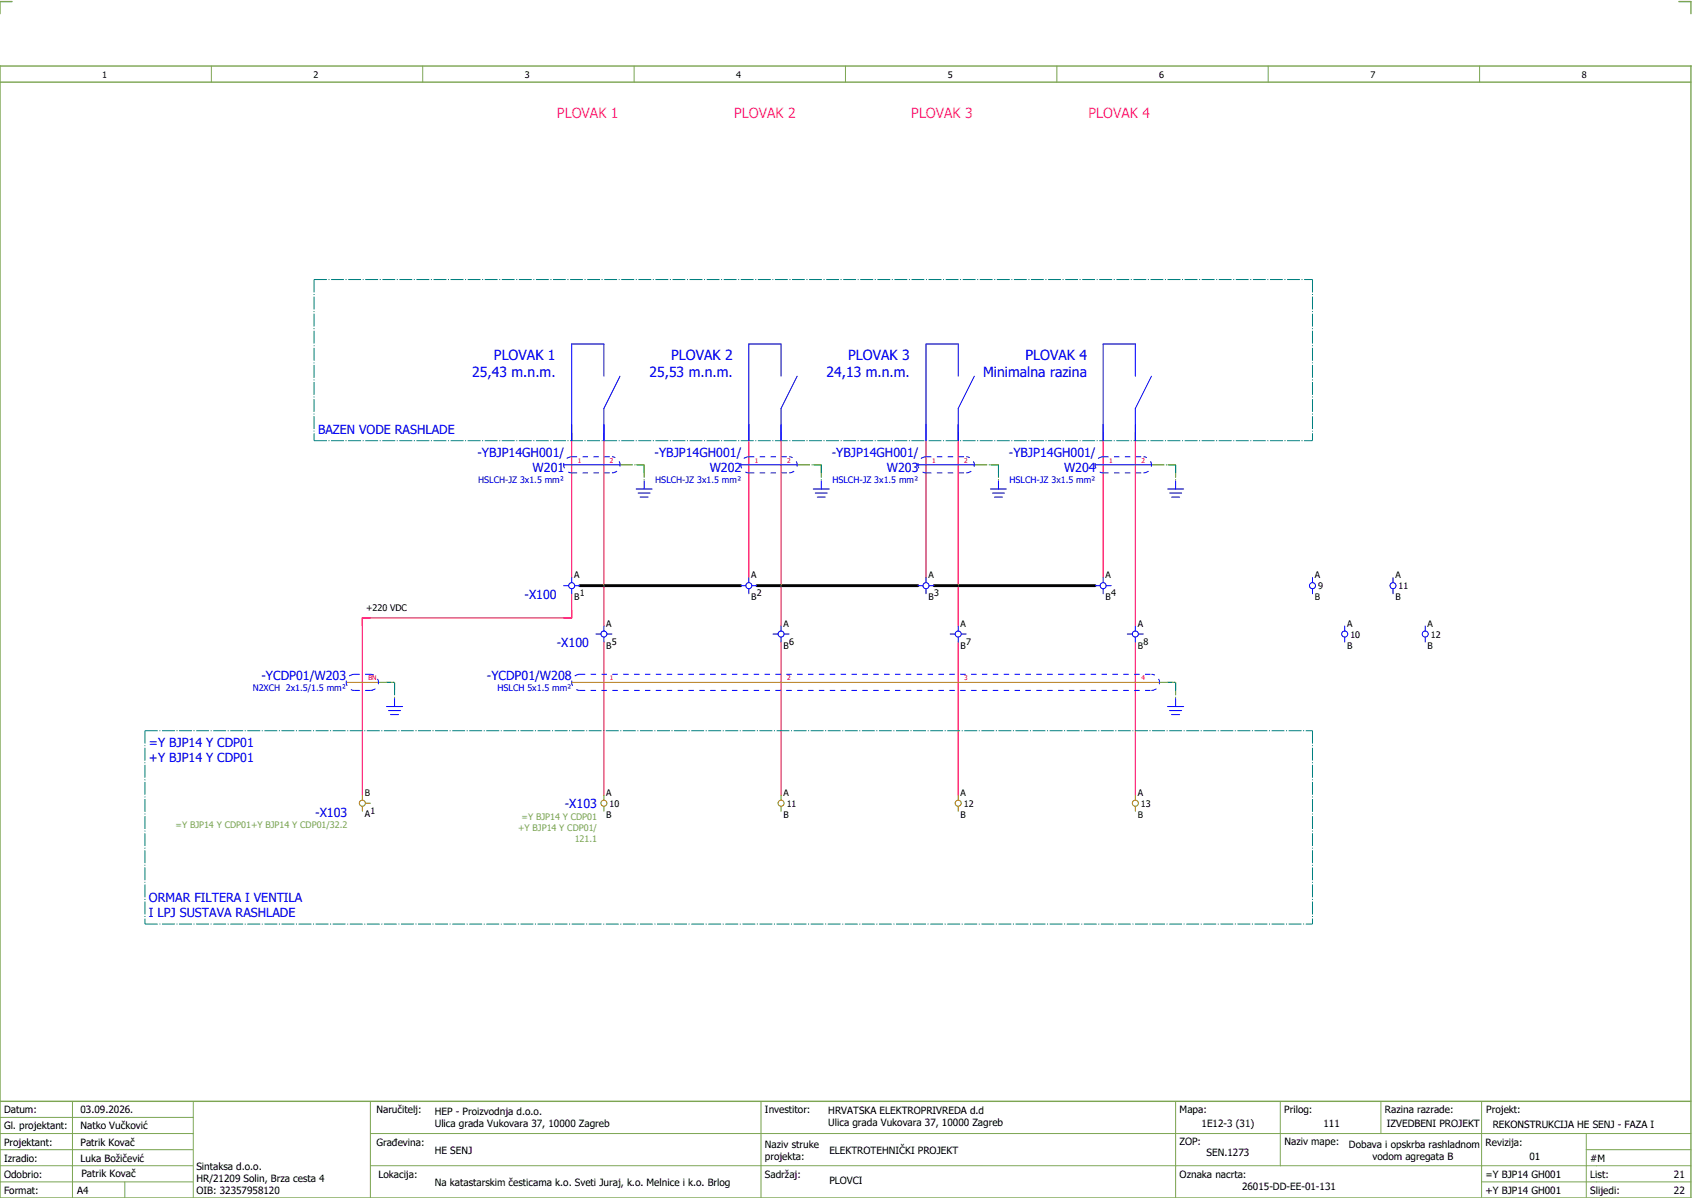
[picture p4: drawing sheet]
<svg xmlns="http://www.w3.org/2000/svg" width="421mm" height="297mm" viewBox="0 0 421 297" stroke-linecap="round" stroke-linejoin="round" font-family="sans-serif">
<path d="M0 16.4h420v281h-420zM3 .4h-3v3M417 .4h3v3M0 20.4h420M0 273.4h420" fill="none" stroke="#7ca552" stroke-width=".35"/>
<g fill="none" stroke="#7ca552" stroke-width=".25">
<path d="M52.5 16.4v4M105 16.4v4M157.5 16.4v4M210 16.4v4M262.5 16.4v4M315 16.4v4M367.5 16.4v4M0 277.4h48M18 273.4v24M48 273.4v24M92 273.4v24M189 273.4v24"/>
<path d="M292 273.4v23.8M318 273.4v16M343 273.4v8M368 273.4v23.8M0 281.4h48M0 285.4h47.8M0 293.4h47.8M31 293.4v4M47.8 289.4h-47.8M92 281.4h328M92 289.4h328M368 293.4h52"/>
<path d="M394 285.4h26M394 281.4v15.8"/>
</g>
<g fill="none" stroke="#f00" stroke-width=".25">
<path d="M142 107.4v36M150 107.4v48M186 107.4v36M194 107.4v48M230 107.4v36M238 107.4v48M274 107.4v36M282 107.4v48M142 147.4v6h-52v44M150 159.4v38M194 159.4v38M238 159.4v38"/>
<path d="M282 159.4v38"/>
</g>
<g fill="none" stroke="#00be00" stroke-width=".25" stroke-dasharray="3.2 .4 .3 .4" stroke-linecap="butt">
<path d="M154 115.4h6M158 115.4h2M160 115.4v4M160 115.4v2M198 115.4h6M202 115.4h2M204 115.4v4M204 115.4v2M242 115.4h6M246 115.4h2M248 115.4v4M248 115.4v2"/>
<path d="M286 115.4h6M290 115.4h2M292 115.4v4M292 115.4v2M94 169.4h4M96 169.4h2M98 169.4v4M98 169.4v2M288 169.4h4M290 169.4h2M292 169.4v4M292 169.4v2"/>
</g>
<path d="M144 145.4h40M188 145.4h40M232 145.4h40" fill="none" stroke="#000" stroke-width=".7"/>
<g fill="none" stroke="#00f" stroke-width=".25">
<path d="M150 93.4v-8h-8v24M154 93.4l-4 8v8M194 93.4v-8h-8v24M198 93.4l-4 8v8M238 93.4v-8h-8v24M242 93.4l-4 8v8M282 93.4v-8h-8v24M286 93.4l-4 8v8M140 115.4h14M160 119.4v2M184 115.4h14M204 119.4v2"/>
<path d="M228 115.4h14M248 119.4v2M272 115.4h14M292 119.4v2M158 121.4h4M158.5 122.4h3M159 123.4h2M202 121.4h4M202.5 122.4h3M203 123.4h2M246 121.4h4M246.5 122.4h3"/>
<path d="M247 123.4h2M290 121.4h4M290.5 122.4h3M291 123.4h2M140 145.4h1.3M142 143.4v1.2M142 146.1v1.3M142.8 145.4h1.2M148 157.4h1.3M150 155.4v1.2M150 158.1v1.3M150.8 157.4h1.2"/>
<path d="M184 145.4h1.2M186 143.4v1.2M186 146.1v1.3M186.7 145.4h1.3M192 157.4h1.2M194 155.4v1.2M194 158.1v1.3M194.7 157.4h1.3M228 145.4h1.3M230 143.4v1.2M230 146.1v1.3M230.7 145.4h1.3"/>
<path d="M236 157.4h1.3M238 155.4v1.2M238 158.1v1.3M238.8 157.4h1.2M272 145.4h1.3M274 143.4v1.2M274 146.1v1.3M274.8 145.4h1.2M280 157.4h1.2M282 155.4v1.2M282 158.1v1.3M282.7 157.4h1.3"/>
<path d="M326 143.4v1.2M326 146.1v1.3M334 155.4v1.2M334 158.1v1.3M346 143.4v1.2M346 146.1v1.3M354 155.4v1.2M354 158.1v1.3M96 175.4h4M96.5 176.4h3M97 177.4h2M98 173.4v2"/>
<path d="M290 175.4h4M290.5 176.4h3M291 177.4h2M292 173.4v2"/>
<circle cx="142" cy="145.4" r=".75"/>
<circle cx="150" cy="157.4" r=".75"/>
<circle cx="186" cy="145.4" r=".75"/>
<circle cx="194" cy="157.4" r=".75"/>
<circle cx="230" cy="145.4" r=".75"/>
<circle cx="238" cy="157.4" r=".75"/>
<circle cx="274" cy="145.4" r=".75"/>
<circle cx="282" cy="157.4" r=".75"/>
<circle cx="326" cy="145.4" r=".75"/>
<circle cx="334" cy="157.4" r=".75"/>
<circle cx="346" cy="145.4" r=".75"/>
<circle cx="354" cy="157.4" r=".75"/>
</g>
<path d="M78 69.4h248M78 69.4v40M326 69.4v40M78 109.4h248M36 181.4h290M36 181.4v48M326 181.4v48M36 229.4h290" fill="none" stroke="#007f7f" stroke-width=".25" stroke-dasharray="3.2 .4 .3 .4" stroke-linecap="butt"/>
<g fill="none" stroke="#a57c00" stroke-width=".25">
<path d="M86 169.4h8M142 169.4h146M90 197.4v1.2M90.7 199.4h1.3M150 197.4v1.2M194 197.4v1.2M238 197.4v1.2M282 197.4v1.2M90 200.1v1.3M150 200.1v1.3M194 200.1v1.3M238 200.1v1.3"/>
<path d="M282 200.1v1.3"/>
<circle cx="90" cy="199.4" r=".75"/>
<circle cx="150" cy="199.4" r=".75"/>
<circle cx="194" cy="199.4" r=".75"/>
<circle cx="238" cy="199.4" r=".75"/>
<circle cx="282" cy="199.4" r=".75"/>
</g>
<g fill="none" stroke="#00f" stroke-width=".25" stroke-dasharray="1.4 1.4" stroke-linecap="butt">
<path d="M142 117.4h10M142 113.4h10M142 113.4a2 2 0 0 0-2 2 2 2 0 0 0 2 2M152 117.4a2 2 0 0 0 2-2 2 2 0 0 0-2-2M186 117.4h10M186 113.4h10M186 113.4a2 2 0 0 0-2 2 2 2 0 0 0 2 2M196 117.4a2 2 0 0 0 2-2 2 2 0 0 0-2-2M230 117.4h10M230 113.4h10M230 113.4a2 2 0 0 0-2 2 2 2 0 0 0 2 2M240 117.4a2 2 0 0 0 2-2 2 2 0 0 0-2-2"/>
<path d="M274 117.4h10M274 113.4h10M274 113.4a2 2 0 0 0-2 2 2 2 0 0 0 2 2M284 117.4a2 2 0 0 0 2-2 2 2 0 0 0-2-2M88 171.4h4M88 167.4h4M88 167.4a2 2 0 0 0-2 2 2 2 0 0 0 2 2M92 171.4a2 2 0 0 0 2-2 2 2 0 0 0-2-2M144 171.4h142M144 167.4h142M144 167.4a2 2 0 0 0-2 2 2 2 0 0 0 2 2M286 171.4a2 2 0 0 0 2-2 2 2 0 0 0-2-2"/>
</g>
<g font-size="3.5" fill="#f0f">
<text x="138.3" y="29.4">PLOVAK 1</text>
<text x="182.3" y="29.4">PLOVAK 2</text>
<text x="226.3" y="29.4">PLOVAK 3</text>
<text x="270.3" y="29.4">PLOVAK 4</text>
</g>
<g font-size="3.5" fill="#00f">
<text x="122.7" y="89.4">PLOVAK 1</text>
<text x="166.7" y="89.4">PLOVAK 2</text>
<text x="210.7" y="89.4">PLOVAK 3</text>
<text x="254.7" y="89.4">PLOVAK 4</text>
<text x="117.3" y="93.6">25,43 m.n.m.</text>
<text x="161.3" y="93.6">25,53 m.n.m.</text>
<text x="205.3" y="93.6">24,13 m.n.m.</text>
<text x="244.2" y="93.6">Minimalna razina</text>
</g>
<g font-size="3.1" fill="#00f">
<text x="79" y="107.8">BAZEN VODE RASHLADE</text>
<text x="118.6" y="113.4">-YBJP14GH001/</text>
<text x="162.6" y="113.4">-YBJP14GH001/</text>
<text x="206.6" y="113.4">-YBJP14GH001/</text>
<text x="250.6" y="113.4">-YBJP14GH001/</text>
<text x="132.3" y="117.1">W201</text>
<text x="176.3" y="117.1">W202</text>
<text x="220.3" y="117.1">W203</text>
<text x="264.3" y="117.1">W204</text>
<text x="130.3" y="148.7">-X100</text>
<text x="138.3" y="160.7">-X100</text>
<text x="64.9" y="168.8">-YCDP01/W203</text>
<text x="120.9" y="168.8">-YCDP01/W208</text>
<text x="37" y="185.5">=Y BJP14 Y CDP01</text>
<text x="37" y="189.3">+Y BJP14 Y CDP01</text>
<text x="78.3" y="202.7">-X103</text>
<text x="140.3" y="200.6">-X103</text>
<text x="37" y="224">ORMAR FILTERA I VENTILA</text>
<text x="37" y="227.8">I LPJ SUSTAVA RASHLADE</text>
</g>
<g font-size="2.5">
<text x="1" y="276.4">Datum:</text>
<text x="1" y="280.4">Gl. projektant:</text>
<text x="20" y="276.4">03.09.2026.</text>
<text x="20" y="280.4">Natko Vučković</text>
<text x="93.5" y="276.4">Naručitelj:</text>
<text x="108" y="276.9">HEP - Proizvodnja d.o.o.</text>
<text x="108" y="279.9">Ulica grada Vukovara 37, 10000 Zagreb</text>
<text x="190" y="276.4">Investitor:</text>
<text x="205.7" y="276.6">HRVATSKA ELEKTROPRIVREDA d.d</text>
<text x="205.7" y="279.6">Ulica grada Vukovara 37, 10000 Zagreb</text>
<text x="293" y="276.4">Mapa:</text>
<text x="298.4" y="279.9">1E12-3 (31)</text>
<text x="319" y="276.4">Prilog:</text>
<text x="328.7" y="279.9">111</text>
<text x="344" y="276.4">Razina razrade:</text>
<text x="344.4" y="279.9">IZVEDBENI PROJEKT</text>
<text x="369.2" y="276.3">Projekt:</text>
<text x="370.8" y="279.9">REKONSTRUKCIJA HE SENJ - FAZA I</text>
<text x="1" y="284.4">Projektant:</text>
<text x="20" y="284.4">Patrik Kovač</text>
<text x="93.5" y="284.4">Građevina:</text>
<text x="108" y="286.4">HE SENJ</text>
<text x="190" y="284.9">Naziv struke</text>
<text x="190" y="287.9">projekta:</text>
<text x="206" y="286.5">ELEKTROTEHNIČKI PROJEKT</text>
<text x="293" y="284.3">ZOP:</text>
<text x="299.7" y="286.9">SEN.1273</text>
<text x="319" y="284.3">Naziv mape:</text>
<text x="335.1" y="285">Dobava i opskrba rashladnom</text>
<text x="340.9" y="288">vodom agregata B</text>
<text x="369" y="284.4">Revizija:</text>
<text x="379.9" y="287.9">01</text>
<text x="1" y="288.4">Izradio:</text>
<text x="1" y="292.4">Odobrio:</text>
<text x="20" y="288.4">Luka Božičević</text>
<text x="20.2" y="292.3">Patrik Kovač</text>
<text x="48.8" y="290.4">Sintaksa d.o.o.</text>
<text x="48.8" y="293.4">HR/21209 Solin, Brza cesta 4</text>
<text x="94" y="292.4">Lokacija:</text>
<text x="190" y="292.4">Sadržaj:</text>
<text x="206" y="293.9">PLOVCI</text>
<text x="293" y="292.4">Oznaka nacrta:</text>
<text x="369" y="292.4">=Y BJP14 GH001</text>
<text x="395" y="292.4">List:</text>
<text x="395" y="288.4">#M</text>
<text x="415.8" y="292.4">21</text>
<text x="1" y="296.4">Format:</text>
<text x="19.2" y="296.4">A4</text>
<text x="48.8" y="296.4">OIB: 32357958120</text>
<text x="108" y="294.4">Na katastarskim česticama k.o. Sveti Juraj, k.o. Melnice i k.o. Brlog</text>
<text x="308.5" y="295.4">26015-DD-EE-01-131</text>
<text x="369" y="296.4">+Y BJP14 GH001</text>
<text x="395" y="296.4">Slijedi:</text>
<text x="415.8" y="296.4">22</text>
</g>
<g font-size="2.2">
<text x="25.4" y="19.4">1</text>
<text x="77.9" y="19.4">2</text>
<text x="130.4" y="19.4">3</text>
<text x="182.9" y="19.4">4</text>
<text x="235.4" y="19.4">5</text>
<text x="287.9" y="19.4">6</text>
<text x="340.4" y="19.4">7</text>
<text x="392.9" y="19.4">8</text>
<text x="142.6" y="143.5">A</text>
<text x="186.6" y="143.5">A</text>
<text x="230.6" y="143.5">A</text>
<text x="274.6" y="143.5">A</text>
<text x="326.6" y="143.5">A</text>
<text x="346.6" y="143.5">A</text>
<text x="142.6" y="149">B</text>
<text x="144" y="148">1</text>
<text x="186.6" y="149">B</text>
<text x="188" y="148">2</text>
<text x="230.6" y="149">B</text>
<text x="232" y="148">3</text>
<text x="274.6" y="149">B</text>
<text x="276" y="148">4</text>
<text x="326.6" y="149">B</text>
<text x="327.4" y="146.3">9</text>
<text x="346.6" y="149">B</text>
<text x="347.4" y="146.3">11</text>
<text x="90.9" y="151.6">+220 VDC</text>
<text x="150.6" y="155.5">A</text>
<text x="194.6" y="155.5">A</text>
<text x="238.6" y="155.5">A</text>
<text x="282.6" y="155.5">A</text>
<text x="334.6" y="155.5">A</text>
<text x="354.6" y="155.5">A</text>
<text x="150.6" y="161">B</text>
<text x="152" y="160">5</text>
<text x="194.6" y="161">B</text>
<text x="196" y="160">6</text>
<text x="238.6" y="161">B</text>
<text x="240" y="160">7</text>
<text x="282.6" y="161">B</text>
<text x="284" y="160">8</text>
<text x="334.6" y="161">B</text>
<text x="335.4" y="158.3">10</text>
<text x="354.6" y="161">B</text>
<text x="355.4" y="158.3">12</text>
<text x="90.6" y="197.5">B</text>
<text x="150.6" y="197.5">A</text>
<text x="194.6" y="197.5">A</text>
<text x="238.6" y="197.5">A</text>
<text x="282.6" y="197.5">A</text>
<text x="90.6" y="202.9">A</text>
<text x="92" y="202">1</text>
<text x="150.6" y="203">B</text>
<text x="151.4" y="200.3">10</text>
<text x="194.6" y="203">B</text>
<text x="195.4" y="200.3">11</text>
<text x="238.6" y="203">B</text>
<text x="239.4" y="200.3">12</text>
<text x="282.6" y="203">B</text>
<text x="283.4" y="200.3">13</text>
</g>
<g font-size="2.2" fill="#00f">
<text x="118.8" y="120">HSLCH-JZ 3x1.5 mm²</text>
<text x="162.8" y="120">HSLCH-JZ 3x1.5 mm²</text>
<text x="206.8" y="120">HSLCH-JZ 3x1.5 mm²</text>
<text x="250.8" y="120">HSLCH-JZ 3x1.5 mm²</text>
<text x="62.8" y="171.6">N2XCH 2x1.5/1.5 mm²</text>
<text x="123.6" y="171.6">HSLCH 5x1.5 mm²</text>
</g>
<g font-size="2.2" fill="#7ca552">
<text x="129.5" y="203.5">=Y BJP14 Y CDP01</text>
<text x="43.6" y="205.6">=Y BJP14 Y CDP01+Y BJP14 Y CDP01/32.2</text>
<text x="128.7" y="206.2">+Y BJP14 Y CDP01/</text>
<text x="142.7" y="208.9">121.1</text>
</g>
<g font-size="1.6" fill="#f00">
<text x="143.5" y="114.9">1</text>
<text x="151.5" y="114.9">2</text>
<text x="187.5" y="114.9">1</text>
<text x="195.5" y="114.9">2</text>
<text x="231.5" y="114.9">1</text>
<text x="239.5" y="114.9">2</text>
<text x="275.5" y="114.9">1</text>
<text x="283.5" y="114.9">2</text>
<text x="91.5" y="168.9">BN</text>
<text x="151.5" y="168.9">1</text>
<text x="195.5" y="168.9">2</text>
<text x="239.5" y="168.9">3</text>
<text x="283.5" y="168.9">4</text>
</g>
</svg>
